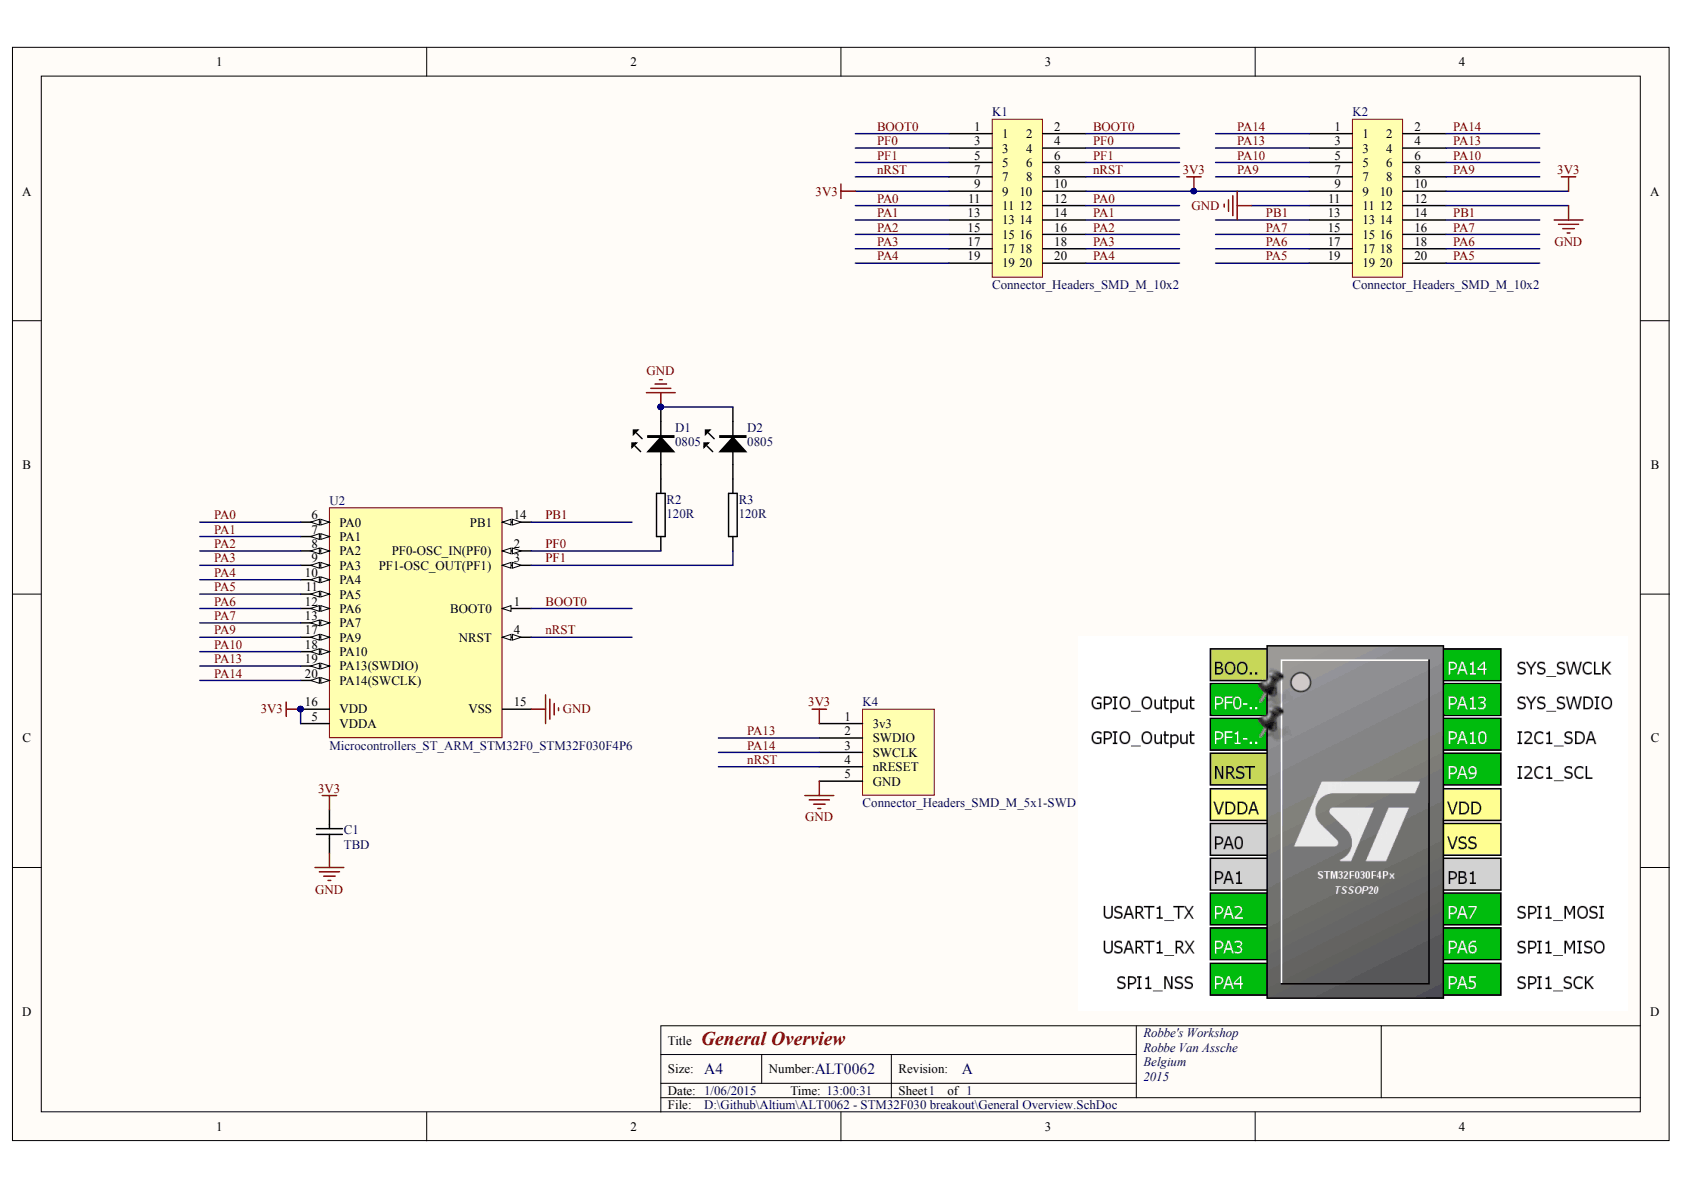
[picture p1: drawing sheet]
# Altium project ALT0062 - STM32F030 breakout.PrjPCB
1 sheet, 9 parts. Net scope: global (net labels, ports and power ports of the same name join across sheets).
Board file: PCB - 100x100 - 85x85.PcbDoc

## Sheet General Overview.SchDoc: General Overview
size A4; Organization: Robbe's Workshop; Address1: Robbe Van Assche; Address2: Belgium; Address3: 2015; DocumentNumber: ALT0062; Revision: A; SheetNumber: 1; SheetTotal: 1

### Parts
C1  TBD  [1210C-GENERIC]
D1  0805  [0805LED]
D2  0805  [0805LED]
K1  Connector_Headers_SMD_M_10x2  [Header_Male_2.54 10x2]
K2  Connector_Headers_SMD_M_10x2  [Header_Male_2.54 10x2]
K4  Connector_Headers_SMD_M_5x1-SWD  [Header_Male_2.54 5x1]
R2  120R  [0603R-120]
R3  120R  [0603R-120]
U2  Microcontrollers_ST_ARM_STM32F0_STM32F030F4P6  [STM-TSSOP20_N]

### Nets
3V3: C1.1 K1.9 K1.10 K2.9 K2.10 K4.1(3v3) U2.5(VDDA) U2.16(VDD)
GND: C1.2 D1.K D2.K K2.11 K2.12 K4.5(GND) U2.15(VSS)
BOOT0: K1.1 K1.2 U2.1(BOOT0)
nRST: K1.7 K1.8 K4.4(nRESET) U2.4(NRST)
PA0: K1.11 K1.12 U2.6(PA0)
PA1: K1.13 K1.14 U2.7(PA1)
PA2: K1.15 K1.16 U2.8(PA2)
PA3: K1.17 K1.18 U2.9(PA3)
PA4: K1.19 K1.20 U2.10(PA4)
PA5: K2.19 K2.20 U2.11(PA5)
PA6: K2.17 K2.18 U2.12(PA6)
PA7: K2.15 K2.16 U2.13(PA7)
PA9: K2.7 K2.8 U2.17(PA9)
PA10: K2.5 K2.6 U2.18(PA10)
PA13: K2.3 K2.4 K4.2(SWDIO) U2.19(PA13(SWDIO))
PA14: K2.1 K2.2 K4.3(SWCLK) U2.20(PA14(SWCLK))
PB1: K2.13 K2.14 U2.14(PB1)
PF0: K1.3 K1.4 R2.1 U2.2(PF0-OSC_IN(PF0))
PF1: K1.5 K1.6 R3.1 U2.3(PF1-OSC_OUT(PF1))
NetD1_A: D1.A R2.2
NetD2_A: D2.A R3.2
